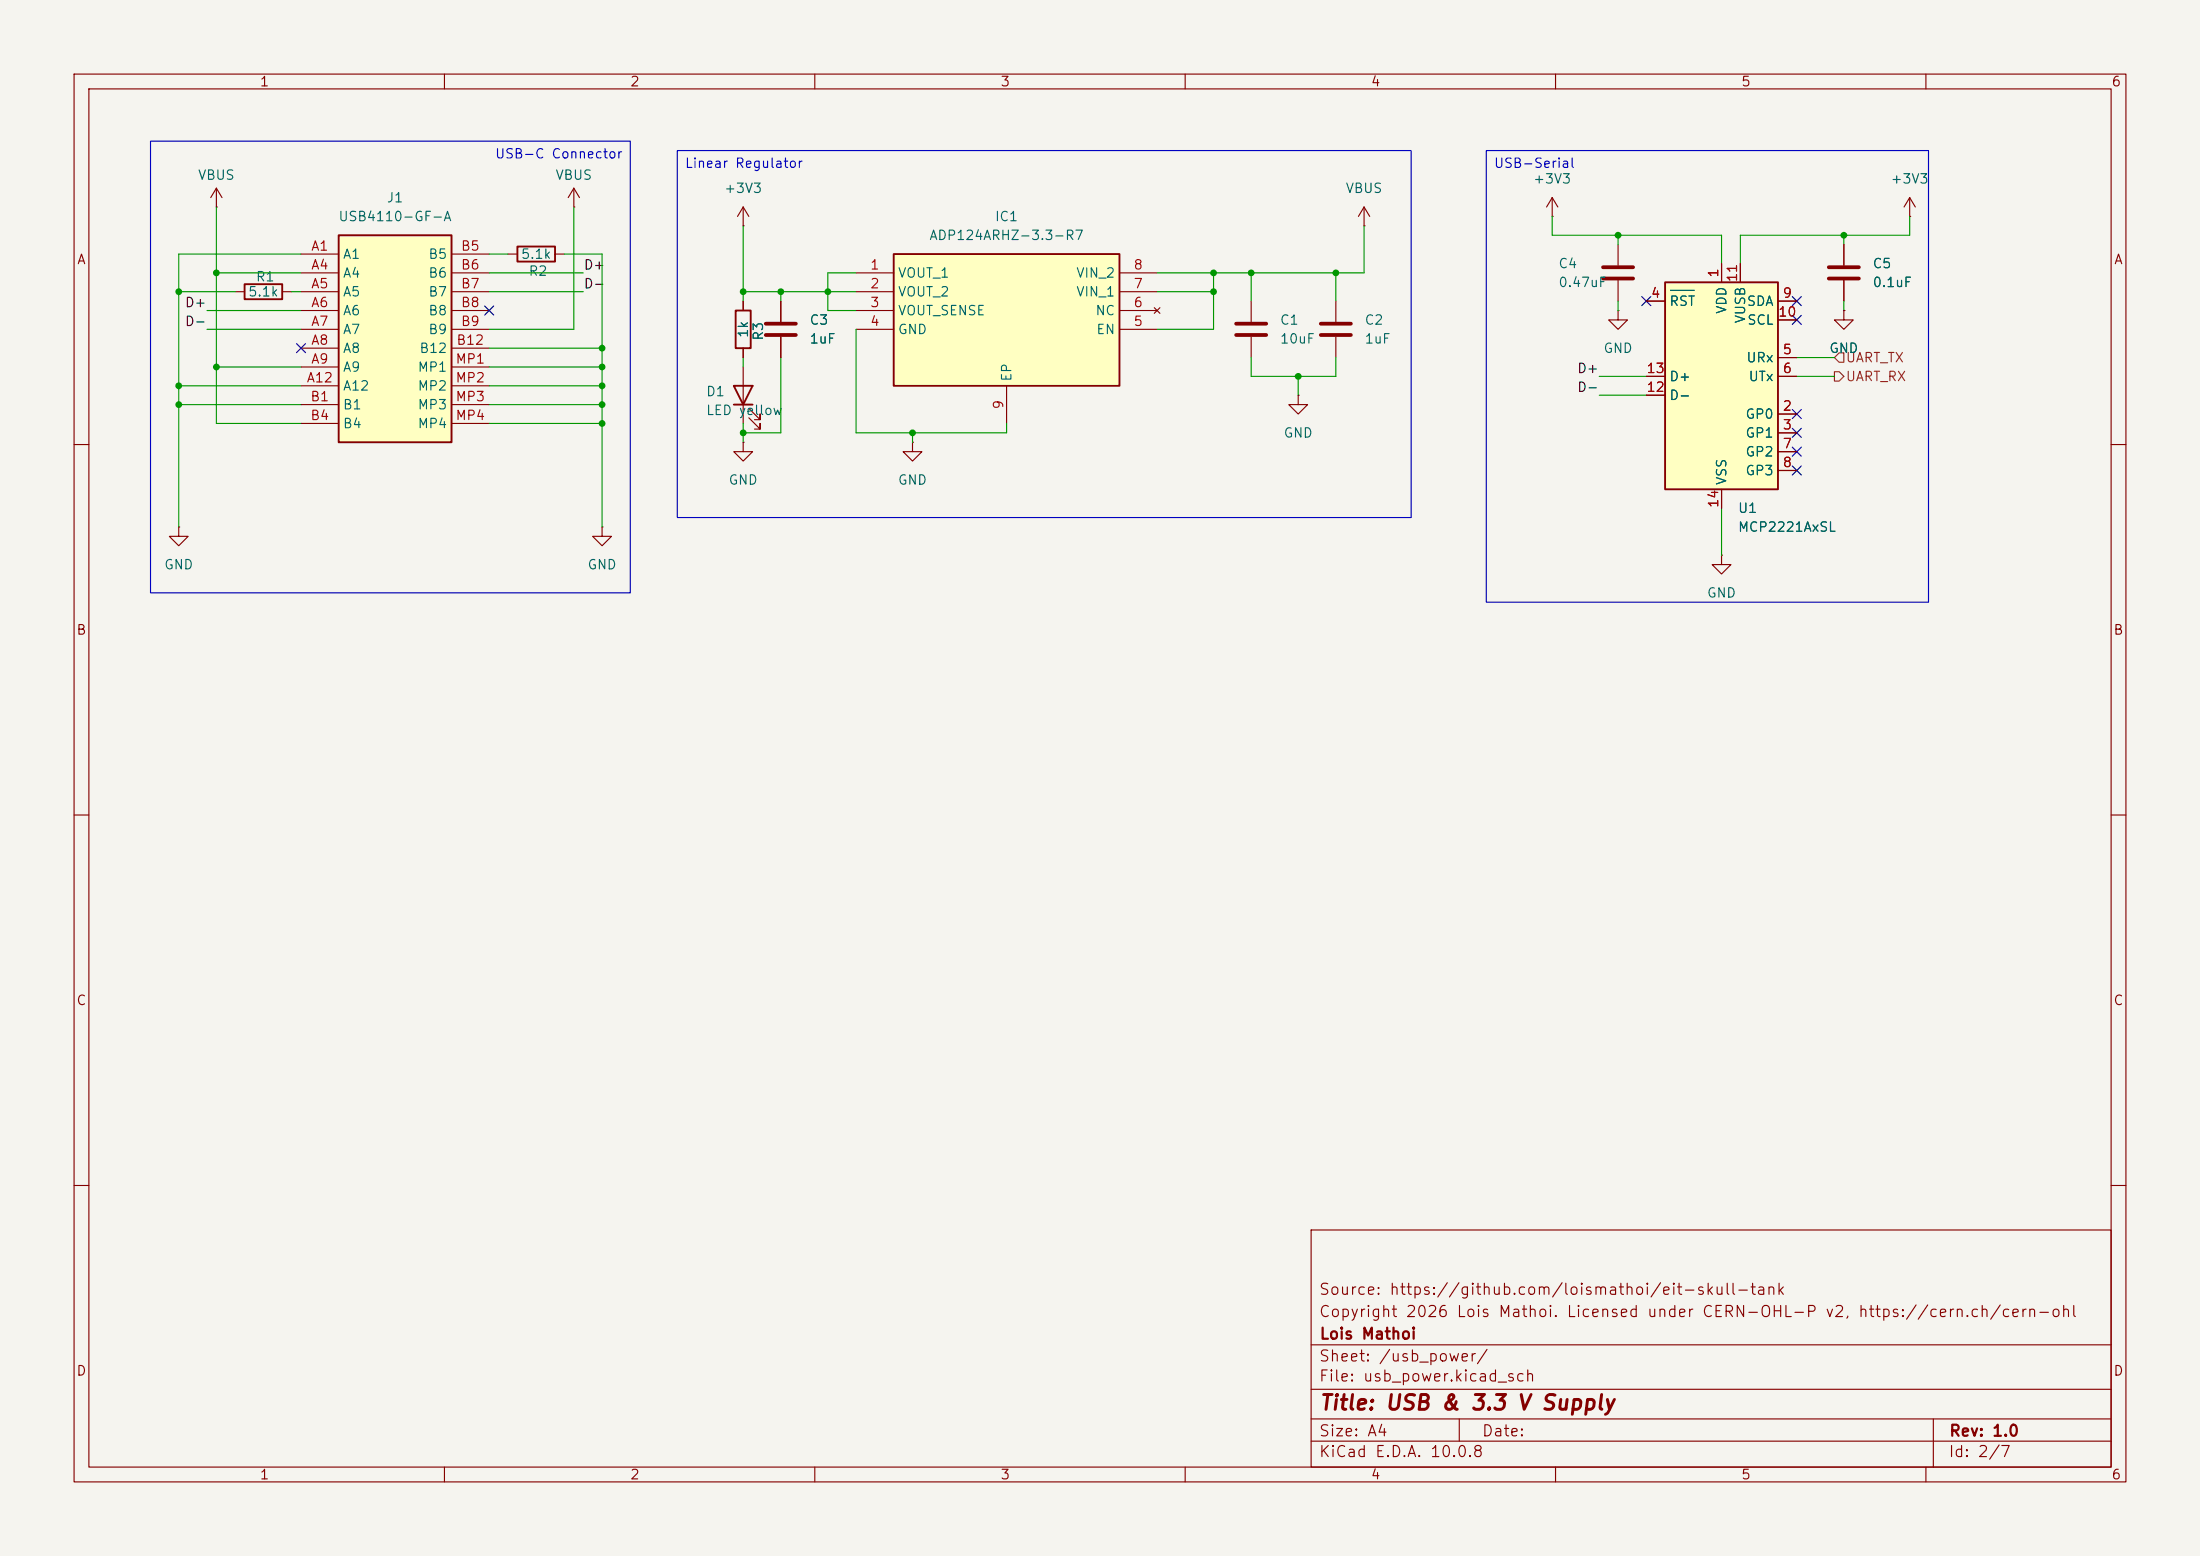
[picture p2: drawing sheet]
<svg xmlns="http://www.w3.org/2000/svg" width="297mm" height="210mm" viewBox="0 0 297 210" stroke-linecap="round" stroke-linejoin="round" font-family="sans-serif">
<path d="M0 0h297v210h-297z" fill="#f5f4ef" stroke="#f5f4ef" stroke-width=".14"/>
<g fill="none" stroke="#840000" stroke-width=".15">
<path d="M10 10h277v190h-277zM12 12h273v186h-273zM60 10v2M110 10v2M160 10v2M210 10v2M260 10v2M31.7 39.4h1.3M38.1 39.4h1.3M209.5 29.2h.1M209.5 26.7l-.7 1.2M209.5 26.7l.8 1.2"/>
<path d="M209.5 26.7v2.5M248.9 33v2.8M248.9 37.8v2.8M257.8 29.2h.1M257.8 26.7l.8 1.2M257.8 26.7l-.8 1.2M257.8 26.7v2.5M123.2 59.7v1.3h1.3l-1.3 1.2-1.3-1.2h1.3M123.2 59.7h.1M175.3 53.3v1.3h1.2l-1.2 1.3-1.3-1.3h1.3M175.3 53.3h.1M180.3 40.6v2.8"/>
<path d="M180.3 45.5v2.8M10 60h2M285 60h2M10 110h2M285 110h2M10 160h2M177 166h108v32h-108zM285 160h2M60 198v2M110 198v2M160 198v2M177 194.5h108"/>
<path d="M177 191.5h108M177 187.5h108M177 181.5h108M197 191.5v3M210 198v2M260 198v2M261 191.5v6.5"/>
</g>
<path d="M33 38.4h5.1v2h-5.1z" fill="none" stroke="#840000" stroke-width=".25"/>
<path d="M246.9 36.1h4.1M246.9 37.6h4.1M178.3 43.7h4.1M178.3 45.2h4.1" fill="none" stroke="#840000" stroke-width=".51"/>
<path d="M120.6 34.3h30.5v17.8h-30.5z" fill="#ffffc2"/>
<path d="M69.8 33.3h5.1v2h-5.1zM120.6 34.3h30.5v17.8h-30.5z" fill="none" stroke="#840000" stroke-width=".25"/>
<g fill="none" stroke="#840000" stroke-width=".15">
<path d="M68.6 34.3h1.2M74.9 34.3h1.3M115.6 36.8h5M115.6 39.4h5M151.1 36.8h5.1M151.1 39.4h5.1M184.1 30.5h.1M184.1 27.9l-.7 1.3M184.1 27.9l.8 1.3M184.1 27.9v2.6M218.4 33v2.8M218.4 37.8v2.8"/>
<path d="M115.6 41.9h5M115.6 44.5h5M135.9 52.1v5.1M151.1 41.9h5.1M151.1 44.5h5.1M155.8 41.5l.8 .8M156.6 41.5l-.8 .8M168.9 40.6v2.8M168.9 45.5v2.8M218.4 41.9v1.3h1.3l-1.3 1.3-1.2-1.3h1.2M218.4 41.9h.1M24.1 71.1v1.3h1.3l-1.3 1.3-1.2-1.3h1.2"/>
<path d="M24.1 71.1h.1M81.3 71.1v1.3h1.2l-1.2 1.3-1.3-1.3h1.3M81.3 71.1h.1M232.4 74.9v1.3h1.3l-1.3 1.3-1.3-1.3h1.3M232.4 74.9h.1"/>
</g>
<path d="M216.4 36.1h4.1M216.4 37.6h4.1M166.9 43.7h4M166.9 45.2h4" fill="none" stroke="#840000" stroke-width=".51"/>
<path d="M45.7 31.8h15.3v27.9h-15.3z" fill="#ffffc2"/>
<path d="M45.7 31.8h15.3v27.9h-15.3z" fill="none" stroke="#840000" stroke-width=".25"/>
<g fill="none" stroke="#840000" stroke-width=".15">
<path d="M40.6 34.3h5.1M40.6 36.8h5.1M40.6 39.4h5.1M61 34.3h5M61 36.8h5M61 39.4h5M77.5 27.9h.1M77.5 25.4l-.8 1.3M77.5 25.4l.7 1.3M77.5 25.4v2.5M40.6 41.9h5.1M40.6 44.5h5.1"/>
<path d="M40.6 47h5.1M40.6 49.5h5.1M40.6 52.1h5.1M40.6 54.6h5.1M40.6 57.2h5.1M61 41.9h5M61 44.5h5M61 47h5M61 49.5h5M61 52.1h5M61 54.6h5M61 57.2h5"/>
</g>
<path d="M224.8 38.1h15.2v27.9h-15.2z" fill="#ffffc2"/>
<path d="M224.8 38.1h15.2v27.9h-15.2zM99.1 52.1h2.5l-1.3 2.5zM99.1 54.6h2.5M99.3 41.9h2v5.1h-2z" fill="none" stroke="#840000" stroke-width=".25"/>
<g fill="none" stroke="#840000" stroke-width=".15">
<path d="M29.2 27.9h.1M29.2 25.4l-.8 1.3M29.2 25.4l.8 1.3M29.2 25.4v2.5M100.3 30.5h.1M100.3 27.9v2.6M100.3 27.9l-.7 1.3M100.3 27.9l.8 1.3M232.4 35.6v2.5M234.9 35.6v2.5M248.9 33v2.8M248.9 37.8v2.8"/>
<path d="M100.3 59.7v1.3h1.3l-1.3 1.2-1.2-1.2h1.2M100.3 59.7h.1M100.3 40.6v1.3M100.3 47v1.3M100.3 49.5v7.7M101.1 56.4l1.5 1.5v-.7v.7h-.7M101.1 55.1l1.5 1.5v-.7v.7h-.7M105.4 40.6v2.8M105.4 45.5v2.8M222.2 40.6h2.6M222.2 50.8h2.6M222.2 53.3h2.6"/>
<path d="M240 55.9h2.6M240 58.4h2.6M240 40.6h2.6M240 48.3h2.6M240 50.8h2.6M240 43.2h2.6M248.9 41.9v1.3h-1.3l1.3 1.3 1.3-1.3h-1.3M248.9 41.9h.1M232.4 66v2.6M240 61h2.6M240 63.5h2.6"/>
</g>
<path d="M225.5 39.2h3.2" fill="none" stroke="#006464" stroke-width=".15"/>
<path d="M103.4 43.7h4M103.4 45.2h4" fill="none" stroke="#840000" stroke-width=".51"/>
<path d="M247.6 50.2h.7l.6 .6-.6 .6h-.7zM248.3 47.6h.6v1.3h-.6l-.7-.6z" fill="none" stroke="#725600" stroke-width=".15"/>
<g fill="none" stroke="#009600" stroke-width=".15">
<path d="M24.1 39.4h7.6M29.2 27.9v29.3h11.4M29.2 36.8h11.4M39.4 39.4h1.2M40.6 34.3h-16.5v36.8M66 39.4h12.7M66 36.8h12.7M66 34.3h2.6M76.2 34.3h5.1v36.8M77.5 27.9v16.6h-11.5M100.3 39.4h15.3M100.3 30.5v10.1"/>
<path d="M105.4 39.4v1.2M115.6 36.8h-3.8v5.1h3.8M156.2 39.4h7.6M163.8 36.8v7.7h-7.6M168.9 36.8v3.8M180.3 36.8v3.8M184.1 30.5v6.3h-27.9M209.5 29.2v2.6h22.9v3.8M218.4 31.8v1.2M248.9 31.8v1.2M257.8 29.2v2.6h-22.9v3.8M24.1 52.1h16.5"/>
<path d="M24.1 54.6h16.5M27.9 41.9h12.7M27.9 44.5h12.7M29.2 49.5h11.4M66 57.2h15.3M66 52.1h15.3M66 54.6h15.3M66 49.5h15.3M66 47h15.3M100.3 48.3v1.2M100.3 57.2v2.5M105.4 48.3v10.1h-5.1"/>
<path d="M115.6 44.5v13.9h20.3v-1.2M123.2 58.4v1.3M168.9 48.3v2.5h11.4v-2.5M175.3 50.8v2.5M215.9 50.8h6.3M215.9 53.3h6.3M218.4 40.6v1.3M242.6 50.8h5M242.6 48.3h5M248.9 40.6v1.3M232.4 68.6v6.3"/>
</g>
<g fill="none" stroke="#000084" stroke-width=".15">
<path d="M40 46.4l1.2 1.2M41.2 46.4l-1.2 1.2M65.4 41.3l1.2 1.2M66.6 41.3l-1.2 1.2M221.6 40l1.3 1.2M222.9 40l-1.3 1.2M242 42.6l1.2 1.2M242 57.8l1.2 1.2M242 40l1.2 1.2M242 55.3l1.2 1.2M243.2 42.6l-1.2 1.2M243.2 57.8l-1.2 1.2"/>
<path d="M243.2 40l-1.2 1.2M243.2 55.3l-1.2 1.2M242 62.9l1.2 1.2M242 60.4l1.2 1.2M243.2 62.9l-1.2 1.2M243.2 60.4l-1.2 1.2"/>
</g>
<path d="M20.3 19.1h64.8v60.9h-64.8zM91.4 20.3h99.1v49.6h-99.1zM200.7 20.3h59.6v61h-59.6z" fill="none" stroke="#0000c2" stroke-width=".15"/>
<g fill="#009600">
<circle cx="100.3" cy="39.4" r=".46"/>
<circle cx="100.3" cy="58.4" r=".46"/>
<circle cx="81.3" cy="54.6" r=".46"/>
<circle cx="81.3" cy="57.2" r=".46"/>
<circle cx="81.3" cy="47" r=".46"/>
<circle cx="81.3" cy="49.5" r=".46"/>
<circle cx="81.3" cy="52.1" r=".46"/>
<circle cx="248.9" cy="31.8" r=".46"/>
<circle cx="218.4" cy="31.8" r=".46"/>
<circle cx="180.3" cy="36.8" r=".46"/>
<circle cx="24.1" cy="54.6" r=".46"/>
<circle cx="29.2" cy="36.8" r=".46"/>
<circle cx="29.2" cy="49.5" r=".46"/>
<circle cx="24.1" cy="39.4" r=".46"/>
<circle cx="24.1" cy="52.1" r=".46"/>
<circle cx="163.8" cy="36.8" r=".46"/>
<circle cx="163.8" cy="39.4" r=".46"/>
<circle cx="168.9" cy="36.8" r=".46"/>
<circle cx="175.3" cy="50.8" r=".46"/>
<circle cx="111.8" cy="39.4" r=".46"/>
<circle cx="105.4" cy="39.4" r=".46"/>
<circle cx="123.2" cy="58.4" r=".46"/>
</g>
<text font-size="2" fill="#840000" x="178" y="190.8">Title: USB &amp; 3.3 V Supply</text>
<g font-size="1.5" fill="#840000">
<text x="178" y="178.1">Copyright 2026 Lois Mathoi. Licensed under CERN-OHL-P v2, https://cern.ch/cern-ohl</text>
<text x="178" y="175.1">Source: https://github.com/loismathoi/eit-skull-tank</text>
<text x="178" y="184.1">Sheet: /usb_power/</text>
<text x="178" y="181.1">Lois Mathoi</text>
<text x="178" y="186.8">File: usb_power.kicad_sch</text>
<text x="178" y="197">KiCad E.D.A. 10.0.8</text>
<text x="178" y="194.2">Size: A4</text>
<text x="200" y="194.2">Date:</text>
<text x="263" y="197">Id: 2/7</text>
<text x="263" y="194.2">Rev: 1.0</text>
</g>
<g font-size="1.3" fill="#840000">
<text x="35" y="12">1</text>
<text x="85" y="12">2</text>
<text x="135" y="12">3</text>
<text x="185" y="12">4</text>
<text x="235" y="12">5</text>
<text x="285" y="12">6</text>
<text x="10.3" y="36">A</text>
<text x="285.3" y="36">A</text>
<text x="10.2" y="86">B</text>
<text x="285.2" y="86">B</text>
<text x="10.2" y="136">C</text>
<text x="285.2" y="136">C</text>
<text x="10.2" y="186">D</text>
<text x="285.2" y="186">D</text>
<text x="35" y="200">1</text>
<text x="85" y="200">2</text>
<text x="135" y="200">3</text>
<text x="185" y="200">4</text>
<text x="235" y="200">5</text>
<text x="285" y="200">6</text>
</g>
<g font-size="1.3" fill="#0000c2">
<text x="66.7" y="21.7">USB-C Connector</text>
<text x="92.4" y="23">Linear Regulator</text>
<text x="201.6" y="23">USB-Serial</text>
</g>
<g font-size="1.3" fill="#006464">
<text x="26.6" y="24.6">VBUS</text>
<text x="52.1" y="27.6">J1</text>
<text x="74.9" y="24.6">VBUS</text>
<text x="97.7" y="26.4">+3V3</text>
<text x="181.6" y="26.4">VBUS</text>
<text x="206.9" y="25.1">+3V3</text>
<text x="255.1" y="25.1">+3V3</text>
<text x="45.6" y="30.2">USB4110-GF-A</text>
<text x="46.2" y="35.3">A1</text>
<text x="57.7" y="35.3">B5</text>
<text x="70.2" y="35.3">5.1k</text>
<text x="125.4" y="32.7">ADP124ARHZ-3.3-R7</text>
<text x="134.2" y="30.2">IC1</text>
<text x="33.4" y="40.3">5.1k</text>
<text x="34.4" y="38.3">R1</text>
<text x="46.2" y="37.8">A4</text>
<text x="46.2" y="40.3">A5</text>
<text x="57.7" y="37.8">B6</text>
<text x="57.7" y="40.3">B7</text>
<text x="71.3" y="37.5">R2</text>
<text x="121.1" y="37.8">VOUT_1</text>
<text x="121.1" y="40.3">VOUT_2</text>
<text x="145.2" y="40.3">VIN_1</text>
<text x="145.2" y="37.8">VIN_2</text>
<text x="210.3" y="36.5">C4</text>
<text x="210.3" y="39.1">0.47uF</text>
<text x="225.3" y="41.6">RST</text>
<text x="235.7" y="41.6">SDA</text>
<text x="252.7" y="36.5">C5</text>
<text x="252.7" y="39.1">0.1uF</text>
<text x="46.2" y="42.9">A6</text>
<text x="46.2" y="45.4">A7</text>
<text x="46.2" y="48">A8</text>
<text x="56.5" y="48">B12</text>
<text x="57.7" y="42.9">B8</text>
<text x="57.7" y="45.4">B9</text>
<text x="101.3" y="45.7" transform="rotate(-90 101.3 45.7)">1k</text>
<text x="103.3" y="46.1" transform="rotate(-90 103.3 46.1)">R3</text>
<text x="109.2" y="44.1">C3</text>
<text x="109.2" y="46.7">1uF</text>
<text x="121.1" y="42.9">VOUT_SENSE</text>
<text x="121.1" y="45.4">GND</text>
<text x="147.8" y="42.9">NC</text>
<text x="147.9" y="45.4">EN</text>
<text x="172.7" y="44.1">C1</text>
<text x="172.7" y="46.7">10uF</text>
<text x="184.1" y="44.1">C2</text>
<text x="184.1" y="46.7">1uF</text>
<text x="216.4" y="48">GND</text>
<text x="233.4" y="42.5" transform="rotate(-90 233.4 42.5)">VDD</text>
<text x="235.8" y="44.1">SCL</text>
<text x="235.9" y="43.7" transform="rotate(-90 235.9 43.7)">VUSB</text>
<text x="246.9" y="48">GND</text>
<text x="46.2" y="50.5">A9</text>
<text x="46.2" y="53">A12</text>
<text x="56.3" y="50.5">MP1</text>
<text x="56.3" y="53">MP2</text>
<text x="95.2" y="53.8">D1</text>
<text x="136.9" y="51.6" transform="rotate(-90 136.9 51.6)">EP</text>
<text x="225.3" y="51.8">D+</text>
<text x="235.7" y="49.2">URx</text>
<text x="236" y="51.8">UTx</text>
<text x="46.2" y="55.6">B1</text>
<text x="46.2" y="58.1">B4</text>
<text x="56.3" y="55.6">MP3</text>
<text x="56.3" y="58.1">MP4</text>
<text x="95.2" y="56.3">LED yellow</text>
<text x="173.2" y="59.4">GND</text>
<text x="225.3" y="54.3">D-</text>
<text x="235.5" y="56.8">GP0</text>
<text x="235.5" y="59.4">GP1</text>
<text x="98.3" y="65.7">GND</text>
<text x="121.1" y="65.7">GND</text>
<text x="233.4" y="65.6" transform="rotate(-90 233.4 65.6)">VSS</text>
<text x="235.5" y="61.9">GP2</text>
<text x="235.5" y="64.5">GP3</text>
<text x="234.5" y="69.5">U1</text>
<text x="22.1" y="77.2">GND</text>
<text x="79.2" y="77.2">GND</text>
<text x="234.5" y="72.1">MCP2221AxSL</text>
<text x="230.3" y="81">GND</text>
</g>
<g font-size="1.3" fill="#a90000">
<text x="41.9" y="34.2">A1</text>
<text x="62.1" y="34.2">B5</text>
<text x="41.9" y="36.7">A4</text>
<text x="41.9" y="39.2">A5</text>
<text x="41.9" y="41.8">A6</text>
<text x="62.1" y="36.7">B6</text>
<text x="62.1" y="39.2">B7</text>
<text x="62.1" y="41.8">B8</text>
<text x="117.4" y="36.7">1</text>
<text x="117.4" y="39.2">2</text>
<text x="117.4" y="41.8">3</text>
<text x="152.9" y="41.8">6</text>
<text x="152.9" y="39.2">7</text>
<text x="152.9" y="36.7">8</text>
<text x="222.8" y="40.5">4</text>
<text x="232.3" y="37.6" transform="rotate(-90 232.3 37.6)">1</text>
<text x="234.8" y="38.2" transform="rotate(-90 234.8 38.2)">11</text>
<text x="240.6" y="40.5">9</text>
<text x="41.9" y="44.3">A7</text>
<text x="41.9" y="46.9">A8</text>
<text x="61.5" y="46.9">B12</text>
<text x="62.1" y="44.3">B9</text>
<text x="117.4" y="44.3">4</text>
<text x="152.9" y="44.3">5</text>
<text x="240" y="43">10</text>
<text x="41.3" y="51.9">A12</text>
<text x="41.9" y="49.4">A9</text>
<text x="61.4" y="49.4">MP1</text>
<text x="61.4" y="51.9">MP2</text>
<text x="222.2" y="53.2">12</text>
<text x="222.2" y="50.7">13</text>
<text x="240.6" y="48.1">5</text>
<text x="240.6" y="50.7">6</text>
<text x="41.8" y="54.5">B1</text>
<text x="41.8" y="57">B4</text>
<text x="61.4" y="54.5">MP3</text>
<text x="61.4" y="57">MP4</text>
<text x="135.8" y="55.3" transform="rotate(-90 135.8 55.3)">9</text>
<text x="240.6" y="55.7">2</text>
<text x="240.6" y="58.3">3</text>
<text x="240.6" y="60.8">7</text>
<text x="240.6" y="63.4">8</text>
<text x="232.3" y="68.6" transform="rotate(-90 232.3 68.6)">14</text>
</g>
<g font-size="1.3" fill="#0f0f0f">
<text x="24.9" y="41.8">D+</text>
<text x="78.7" y="36.7">D+</text>
<text x="78.7" y="39.2">D-</text>
<text x="24.9" y="44.3">D-</text>
<text x="212.8" y="53.2">D-</text>
<text x="212.8" y="50.7">D+</text>
</g>
<g font-size="1.3" fill="#725600">
<text x="249.1" y="49.2">UART_TX</text>
<text x="249.1" y="51.8">UART_RX</text>
</g>
</svg>
